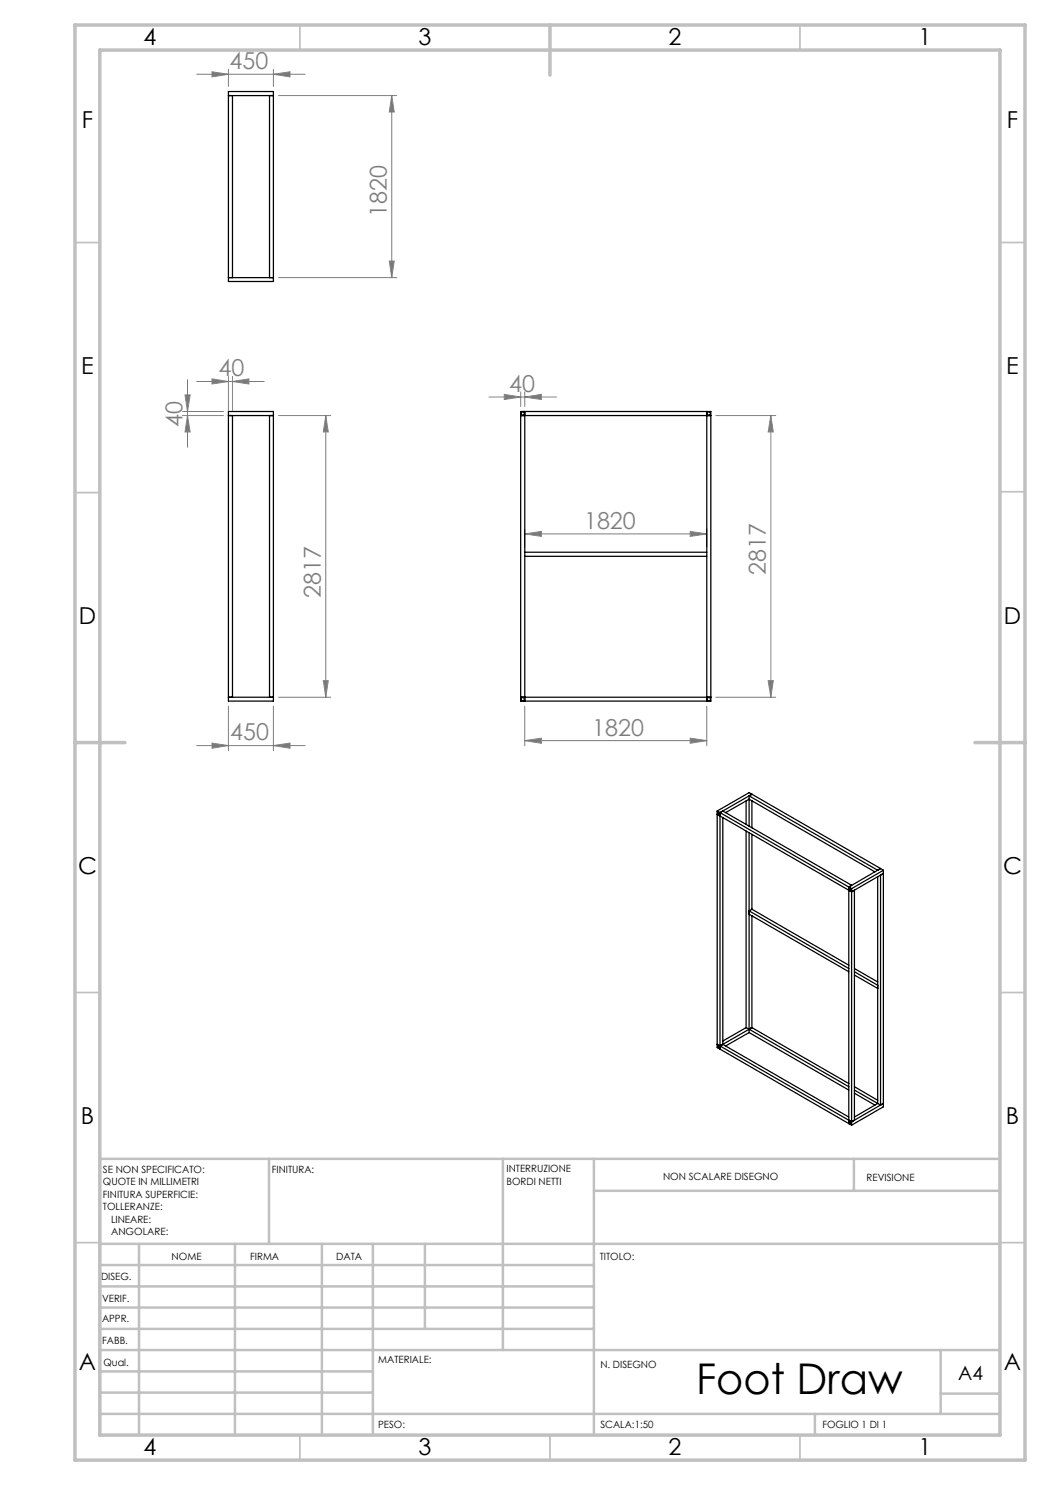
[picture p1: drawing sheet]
<svg xmlns="http://www.w3.org/2000/svg" width="210mm" height="297mm" viewBox="0 0 210 297" stroke-linecap="round" stroke-linejoin="round" font-family="sans-serif">
<g fill="none" stroke="#808080" stroke-width=".2">
<path d="M39.3 14.8h21.7M42.4 14.4l3.3 .4-3.3 .6zM45.7 13.9v3.4M54.7 14.8l3.3-.4v1zM54.7 13.9v3.4M55.7 19.1h23.6M78.4 19.1v36.4M78.4 19.1l.4 3.3h-.9zM55.7 55.5h23.6M77.9 52.2h.9l-.4 3.3zM37 79h1l-.5 3.3zM37.5 75.9v13.6"/>
<path d="M39.3 76.3h13.5M42.4 75.8l3.3 .5-3.3 .5zM45.7 75.3v6.8M46.5 76.3l3.3-.5v1zM46.5 75.3v6.8M97.8 79.4h13.5M100.9 78.9l3.2 .5-3.2 .5zM104.1 78.4v2.9M105 79.4l3.3-.5v1zM105 78.4v2.9M36.5 83.1h8.2M36.5 82.3h8.2"/>
<path d="M37.5 83.1l.5 3.3h-1zM55.7 83.1h10.4M65.2 83.1v56.3M65.2 83.1l.5 3.3h-1zM143.2 83.1h12M154.2 83.1v56.3M154.2 83.1l.5 3.3h-1.1zM105 106.8l3.3-.5v1zM105 105.8v3.7M105 106.8h36.4M138 106.3l3.4 .5-3.4 .5zM141.4 105.8v3.7"/>
<path d="M55.7 139.4h10.4M64.7 136.1h1l-.5 3.3zM143.2 139.4h12M153.6 136.1h1.1l-.5 3.3zM39.3 149.1h21.7M42.4 148.6l3.3 .5-3.3 .5zM45.7 141.2v8.9M54.7 149.1l3.3-.5v1zM54.7 141.2v8.9M105 148.1l3.3-.5v1.1zM105 141.2v8M105 148.1h36.4"/>
<path d="M138 147.6l3.4 .5-3.4 .6zM141.4 141.2v8"/>
</g>
<g fill="none" stroke="#c0c0c0" stroke-width=".35">
<path d="M60 5v5M160 5v5M15 48.5h5M200 48.5h5M15 98.5h5M200 98.4h5M15 198.5h5M200 198.5h5M15 248.5h5M200 248.5h5M60 287v5M110 287v5"/>
<path d="M160 287v5"/>
</g>
<g fill="none" stroke="#c0c0c0" stroke-width=".5">
<path d="M53.8 231.8v17M100.6 231.8v38.2M118.8 231.8v55.2M118.8 238.2h81.2M170.8 231.8v6.4M200 231.8h-180v55.2M20 248.8h180M20 257.3h98.8M20 253h98.8M27.8 248.8v38.2M47 248.8v38.2M64.4 248.8v38.2"/>
<path d="M74.6 248.8v38.2M85 248.8v17M20 265.8h98.8M20 261.5h98.8M20 278.5h54.6M20 274.3h54.6M20 270h180M188.1 270v12.8M188.1 278.7h11.9M20 282.8h180M163 282.8v4.2"/>
</g>
<path d="M15 5h190v287h-190zM20 10h180v277h-180zM110 5v10M15 148.5h10M195 148.5h10" fill="none" stroke="#c0c0c0" stroke-width=".7"/>
<g fill="#808080">
<path d="M42.4 75.8l3.3 .5-3.3 .5zM46.5 76.3l3.3-.5v1zM100.9 78.9l3.2 .5-3.2 .5zM105 79.4l3.3-.5v1z"/>
<path d="M42.4 148.6l3.3 .5-3.3 .5zM54.7 149.1l3.3-.5v1z"/>
<path d="M138 147.6l3.4 .5-3.4 .6zM105 148.1l3.3-.5v1.1z"/>
<path d="M138 106.3l3.4 .5-3.4 .5zM105 106.8l3.3-.5v1z"/>
<path d="M37.5 83.1l.5 3.3h-1zM37 79h1l-.5 3.3z"/>
<path d="M65.2 83.1l.5 3.3h-1zM64.7 136.1h1l-.5 3.3zM78.4 19.1l.4 3.3h-.9zM77.9 52.2h.9l-.4 3.3zM154.2 83.1l.5 3.3h-1.1zM153.6 136.1h1.1l-.5 3.3z"/>
<path d="M42.4 14.4l3.3 .4-3.3 .6zM54.7 14.8l3.3-.4v1z"/>
</g>
<g fill="none" stroke="#000" stroke-width=".25">
<path d="M45.7 18.3h9v38h-9zM45.7 19.1h9M46.5 19.1v36.4M53.9 19.1v36.4M45.7 55.5h9M45.7 82.3h9v57.9h-9zM45.7 83.1h9M46.5 83.1v56.3M53.9 83.1v56.3M104.1 82.3h38.1v57.9h-38.1zM104.1 83.1h38.1M104.2 82.4h.6v.6h-.6z"/>
<path d="M105 82.3v57.9M141.4 82.3v57.9M141.5 82.4h.6v.6h-.6zM105 111.3h36.4M105 110.5h36.4M45.7 139.4h9M104.1 139.4h38.1M104.2 139.5h.6v.6h-.6zM141.5 139.5h.6v.6h-.6zM149.8 159.2v6M149.8 159.2l25.7 14.9 .6-.4M150.4 158.9l-6.4 3.6"/>
<path d="M150.4 158.9l-.6-.4-6.4 3.7M150.4 158.9l-.6 .3M150.4 158.9l25.7 14.8M143.4 162.2v47.3l.6 .3M143.4 162.2l.6 .3M143.4 162.9l26.9 15.5M143.9 162.6l-.4-.3v.5M143.9 162.6v.5l-.4-.3M143.9 162.6l-.4 .2M144 162.5v47.3M144 162.5l.6-.3 25.7 14.9-.5 .3M144 162.5l25.8 14.9"/>
<path d="M144.6 163.5v45.4M145.1 162.5l4.7-2.7 25.2 14.6M149.2 160.2v4.7M149.2 166.2v39.3M149.8 166.5v40M150.4 160.2v5.4M150.4 166.9v15M169.8 177.4v47.3M169.8 177.4l.5 .3M170.3 177.8l-.5-.3v.5M170.3 177.8v.5l-.5-.3M170.3 177.8l-.5 .2"/>
<path d="M170.3 177.7v47.3M170.3 178.4l6.4-3.7-.6 .3v46M170.3 178.4l.6-.4v46l-.6 .4M175.5 175.4v45.3M176.1 173.7l-6.3 3.7M176.1 173.7l.6 .4M176.7 174.1v47.3l-6.4 3.6M176.7 174.1l-6.4 3.6M149.8 182.8l20 11.5M150.4 181.9l19.4 11.1M150.4 181.9l-.6 .3 20 11.5M150.4 183.2v22.3"/>
<path d="M170.9 193.7l4.6 2.7M170.9 194.3l4.6 2.8M170.9 195l4.6 2.7M143.4 208.9l.6 .3M143.9 209.2l-.4-.2v.5M143.9 209.2v.5l-.4-.2M143.9 209.2l-.4 .3M144 209.2l26.3 15.2M144 209.8l25.8 14.9M144.6 208.9l25.2 14.5M144.6 208.9l-.6 .3M149.2 205.5l-4.6 2.7"/>
<path d="M149.2 205.5l.6 .3M149.8 206.5l-4.7 2.7M149.8 205.8l20 11.5M149.8 206.5l20 11.5M150.4 205.5l-6.4 3.7M150.4 205.5l19.4 11.2M150.4 205.5l-.6 .3M170.9 217.3l4.6 2.8M170.9 218l4.6 2.7M170.9 218.6l4.1 2.4M169.8 224.7l.5 .3M170.3 224.4l-.5-.2v.4"/>
<path d="M170.3 224.4v.5l-.5-.3M170.3 224.4l-.5 .2M175.5 220.7l-4.6 2.7M175.5 220.7l.6 .3M176.1 221l.6-.3-6.4 3.7"/>
</g>
<text font-size="8.5" x="139.2" y="278.7">Foot Draw</text>
<g font-size="4.7">
<text x="28.7" y="9">4</text>
<text x="83.7" y="9">3</text>
<text x="133.7" y="9">2</text>
<text x="183.7" y="9">1</text>
<text x="16.4" y="25.5">F</text>
<text x="201.4" y="25.5">F</text>
<text x="16.2" y="74.7">E</text>
<text x="201.2" y="74.7">E</text>
<text x="15.8" y="124.7">D</text>
<text x="200.8" y="124.7">D</text>
<text x="15.6" y="174.7">C</text>
<text x="200.6" y="174.7">C</text>
<text x="16.2" y="224.7">B</text>
<text x="201.2" y="224.7">B</text>
<text x="15.8" y="274">A</text>
<text x="200.8" y="274">A</text>
<text x="28.7" y="291">4</text>
<text x="83.7" y="291">3</text>
<text x="133.7" y="291">2</text>
<text x="183.7" y="291">1</text>
</g>
<g font-size="4.7" fill="#808080">
<text x="45.9" y="13.8">450</text>
<text x="77.4" y="43.4" transform="rotate(-90 77.4 43.4)">1820</text>
<text x="43.7" y="75.3">40</text>
<text x="101.8" y="78.4">40</text>
<text x="36.5" y="85.3" transform="rotate(-90 36.5 85.3)">40</text>
<text x="116.8" y="105.8">1820</text>
<text x="64.2" y="119.6" transform="rotate(-90 64.2 119.6)">2817</text>
<text x="153.2" y="114.9" transform="rotate(-90 153.2 114.9)">2817</text>
<text x="46.1" y="148.1">450</text>
<text x="118.5" y="147.1">1820</text>
</g>
<text font-size="3.9" x="191.6" y="276">A4</text>
<g font-size="2">
<text x="20.6" y="234.6">SE NON SPECIFICATO:</text>
<text x="20.6" y="237.1">QUOTE IN MILLIMETRI</text>
<text x="20.6" y="239.6">FINITURA SUPERFICIE:</text>
<text x="54.4" y="234.6">FINITURA:</text>
<text x="101.3" y="234.5">INTERRUZIONE</text>
<text x="101.3" y="237">BORDI NETTI</text>
<text x="132.6" y="236">NON SCALARE DISEGNO</text>
<text x="173.3" y="236.2">REVISIONE</text>
<text x="20.6" y="242.1">TOLLERANZE:</text>
<text x="22.2" y="244.6">LINEARE:</text>
<text x="22.2" y="247.1">ANGOLARE:</text>
<text x="34.3" y="252">NOME</text>
<text x="50" y="251.9">FIRMA</text>
<text x="67.2" y="251.9">DATA</text>
<text x="120" y="251.9">TITOLO:</text>
<text x="20.2" y="256.1">DISEG.</text>
<text x="20.4" y="260.3">VERIF.</text>
<text x="20.4" y="264.4">APPR.</text>
<text x="20.5" y="268.8">FABB.</text>
<text x="20.7" y="273.1">Qual.</text>
<text x="75.7" y="272.5">MATERIALE:</text>
<text x="120.1" y="273.6">N. DISEGNO</text>
<text x="75.6" y="285.5">PESO:</text>
<text x="120.1" y="285.6">SCALA:1:50</text>
<text x="164.5" y="285.6">FOGLIO 1 DI 1</text>
</g>
</svg>
